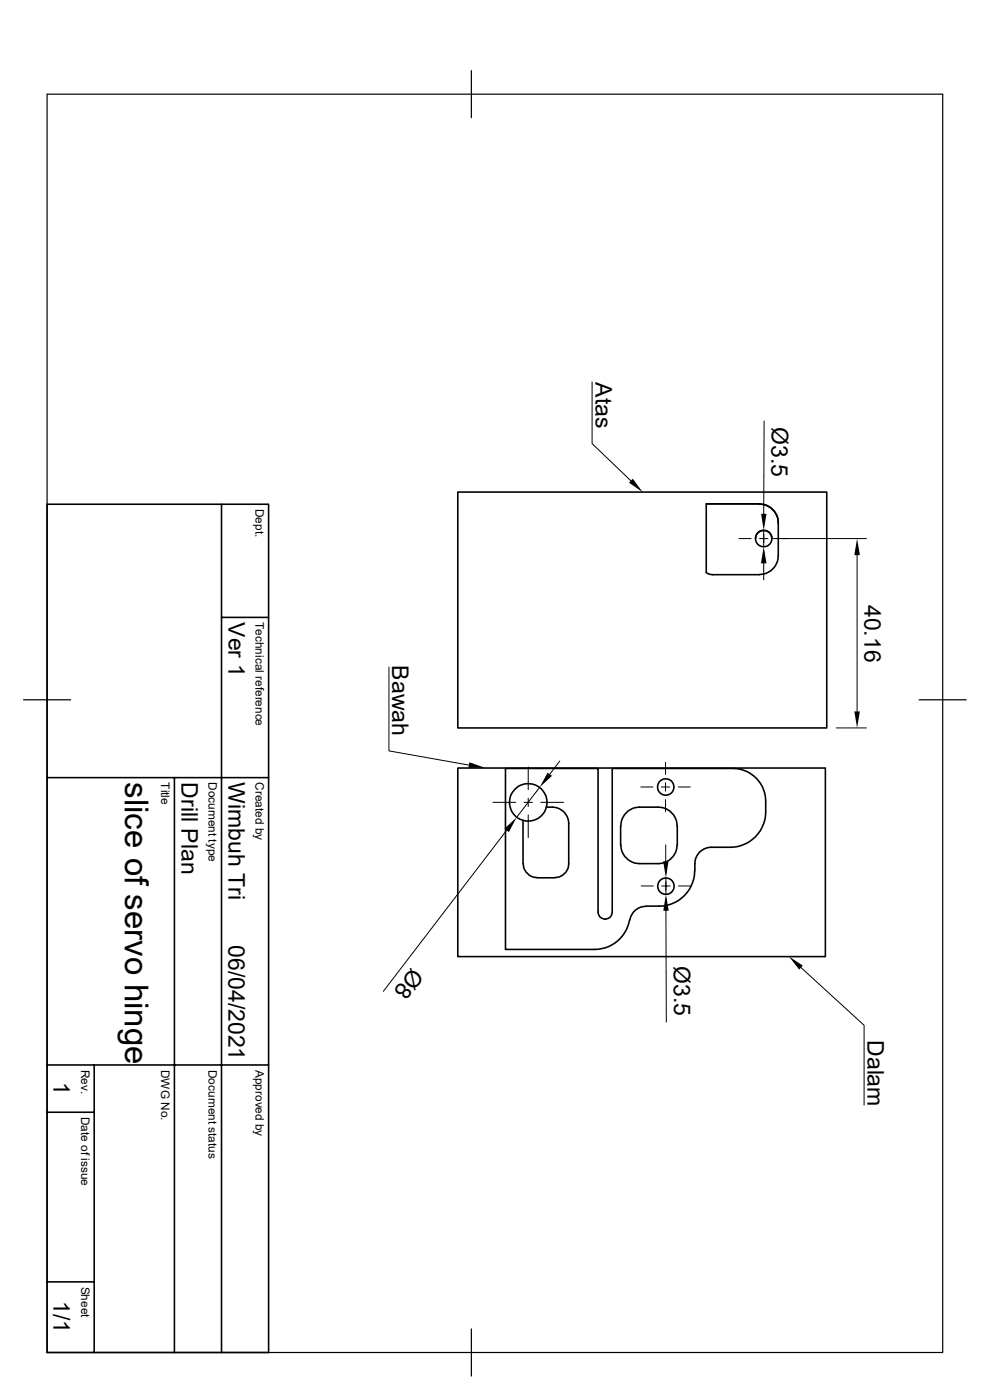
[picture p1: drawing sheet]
<svg xmlns="http://www.w3.org/2000/svg" width="210mm" height="297mm" viewBox="0 0 210 297" stroke-linecap="round" stroke-linejoin="round" font-family="sans-serif">
<g fill="none" stroke="#000" stroke-width=".34">
<path d="M10 107h47v179.9h-47zM47 107v179.9M97.1 104.4h78.3v50h-78.3zM149.8 106.9h11.3M160.3 114.3a1.74 1.74 0 0 1 1.7-1.8 1.74 1.74 0 0 1 1.7 1.8M161.1 106.9a4 4 0 0 1 4 4v7a4 4 0 0 1-4 4M161.1 106.9h-11.3v14.6l.7 .3 .6 .1h10M47 131h10M10 165h47M37 165v121.9M97.1 162.9h78v40h-78zM111 174.1v9.1"/>
<path d="M115.9 171.2a3.9 3.9 0 0 1-4.9 2.8M115.9 171.2a4 4 0 0 0-2.8-4.8 4 4 0 0 0-4.9 2.7 4 4 0 0 0 2.8 4.9M116 171.2a3.8 3.8 0 0 1 4.6 3v9a3 3 0 0 1-2.9 3h-3.7a3.1 3.1 0 0 1-3-3M131.7 175.2v4M143.6 175.2a4 4 0 0 0-3.9-4h-4a4 4 0 0 0-4 4M143.6 179.2a4 4 0 0 1-3.9 4h-4a4 4 0 0 1-4-4M143.7 175.2v4M137 192.2a11.2 11.2 0 0 0 6.1-.7 7.9 7.9 0 0 0 4.3-8.3 3.5 3.5 0 0 1 3.5-3.5 14.7 14.7 0 0 0 6.5-.4 7.6 7.6 0 0 0 5-7 8.9 8.9 0 0 0-1-6 6.9 6.9 0 0 0-6-3.3h-25.5v30.5a1.5 1.5 0 0 1-1.5 1.5 1.5 1.5 0 0 1-1.5-1.5v-30.5h-19.7v38.4h19a7.6 7.6 0 0 0 7.4-6.2M137 192.3a3.4 3.4 0 0 0-3.4 2.9M10 236h10M10 225.9h47M20 225.9v61"/>
<path d="M10 271.9h10"/>
<circle cx="162" cy="114.3" r="1.74"/>
<circle cx="141.2" cy="167" r="1.74"/>
<circle cx="141.3" cy="188" r="1.74"/>
</g>
<path d="M10 20h190v266.9h-190zM100 15v10M5 148.5h10M195 148.5h10M100 281.9v10" fill="none" stroke="#000" stroke-width=".25"/>
<g fill="none" stroke="#000" stroke-width=".21">
<path d="M125.6 81v13.1l8.2 7.9M162.1 89.3l-.1 22.3M156.8 114.3h2.5M161.1 114.3h1.8M162 116.9v6.1M162 112.5v3.5M164 114.3h19.8M181.8 117.8v33.1M82.5 141.5v17.8l16.9 3M177.4 154.4h6.4M104.6 170.2h4.8M107.5 176.1l-26.2 34.2"/>
<path d="M111.2 170.2h1.7M112.1 162.7v4.8M112.1 169.3v1.8M112.1 172.9v4.8M114.5 167l-4.9 6.4M114.7 170.2h4.8M118.7 161.5l-2.1 2.8M135.9 167h2.6M140.3 167h1.8M141.2 161.7v2.6M141.2 166.1v1.8M141.2 169.6v2.6"/>
<path d="M141.2 179.2v3.5M143.9 167h2.5M136 188h2.6M140.4 188h1.8M141.3 190.7l.1 26.1M141.3 182.7v2.6M141.3 186.2v3.5M143.9 188h2.6M169.9 205.3l13.4 12.2v16.9"/>
</g>
<path d="M134.2 101.6l2.2 2.8-3-2zM162 116l.6 3.5h-1.2zM161.5 109h1.1l-.6 3.5zM181.8 114.3l.6 3.5h-1.2zM181.2 150.9h1.2l-.6 3.5zM99.6 161.7l3.3 1.2h-3.5zM107 175.8l2.6-2.4-1.7 3.1zM116.2 163.9l.9 .7-2.6 2.4zM140.7 182.7h1.1l-.5 3.5zM141.3 189.7l.6 3.5h-1.2zM167.3 202.9l3 2-.8 .8z" fill="#000"/>
<text font-size="7" x="26.5" y="165.9" transform="rotate(90 26.5 165.9)">slice of servo hinge</text>
<g font-size="4.9">
<text x="126.3" y="81" transform="rotate(90 126.3 81)">Atas</text>
<text x="163.7" y="90.6" transform="rotate(90 163.7 90.6)">Ø3.5</text>
<text x="48.5" y="132" transform="rotate(90 48.5 132)">Ver 1</text>
<text x="183.4" y="128.3" transform="rotate(90 183.4 128.3)">40.16</text>
<text x="83.2" y="141.2" transform="rotate(90 83.2 141.2)">Bawah</text>
<text x="38.5" y="165.9" transform="rotate(90 38.5 165.9)">Drill Plan</text>
<text x="48.5" y="165.9" transform="rotate(90 48.5 165.9)">Wimbuh Tri</text>
<text x="48.5" y="200.5" transform="rotate(90 48.5 200.5)">06/04/2021</text>
<text x="87.4" y="205.1" transform="rotate(127 87.4 205.1)">Ø8</text>
<text x="143" y="204.9" transform="rotate(90 143 204.9)">Ø3.5</text>
<text x="184" y="220.6" transform="rotate(90 184 220.6)">Dalam</text>
<text x="11.3" y="229.6" transform="rotate(90 11.3 229.6)">1</text>
<text x="11.3" y="276.1" transform="rotate(90 11.3 276.1)">1/1</text>
</g>
<g font-size="2.5">
<text x="54.2" y="108" transform="rotate(90 54.2 108)">Dept.</text>
<text x="54.2" y="132" transform="rotate(90 54.2 132)">Technical reference</text>
<text x="34.2" y="165.9" transform="rotate(90 34.2 165.9)">Title</text>
<text x="44.2" y="165.9" transform="rotate(90 44.2 165.9)">Document type</text>
<text x="54.2" y="165.9" transform="rotate(90 54.2 165.9)">Created by</text>
<text x="17.2" y="227" transform="rotate(90 17.2 227)">Rev.</text>
<text x="34.2" y="226.9" transform="rotate(90 34.2 226.9)">DWG No.</text>
<text x="44.2" y="226.9" transform="rotate(90 44.2 226.9)">Document status</text>
<text x="54.2" y="226.9" transform="rotate(90 54.2 226.9)">Approved by</text>
<text x="17.2" y="236.9" transform="rotate(90 17.2 236.9)">Date of issue</text>
<text x="17.2" y="272.9" transform="rotate(90 17.2 272.9)">Sheet</text>
</g>
</svg>
